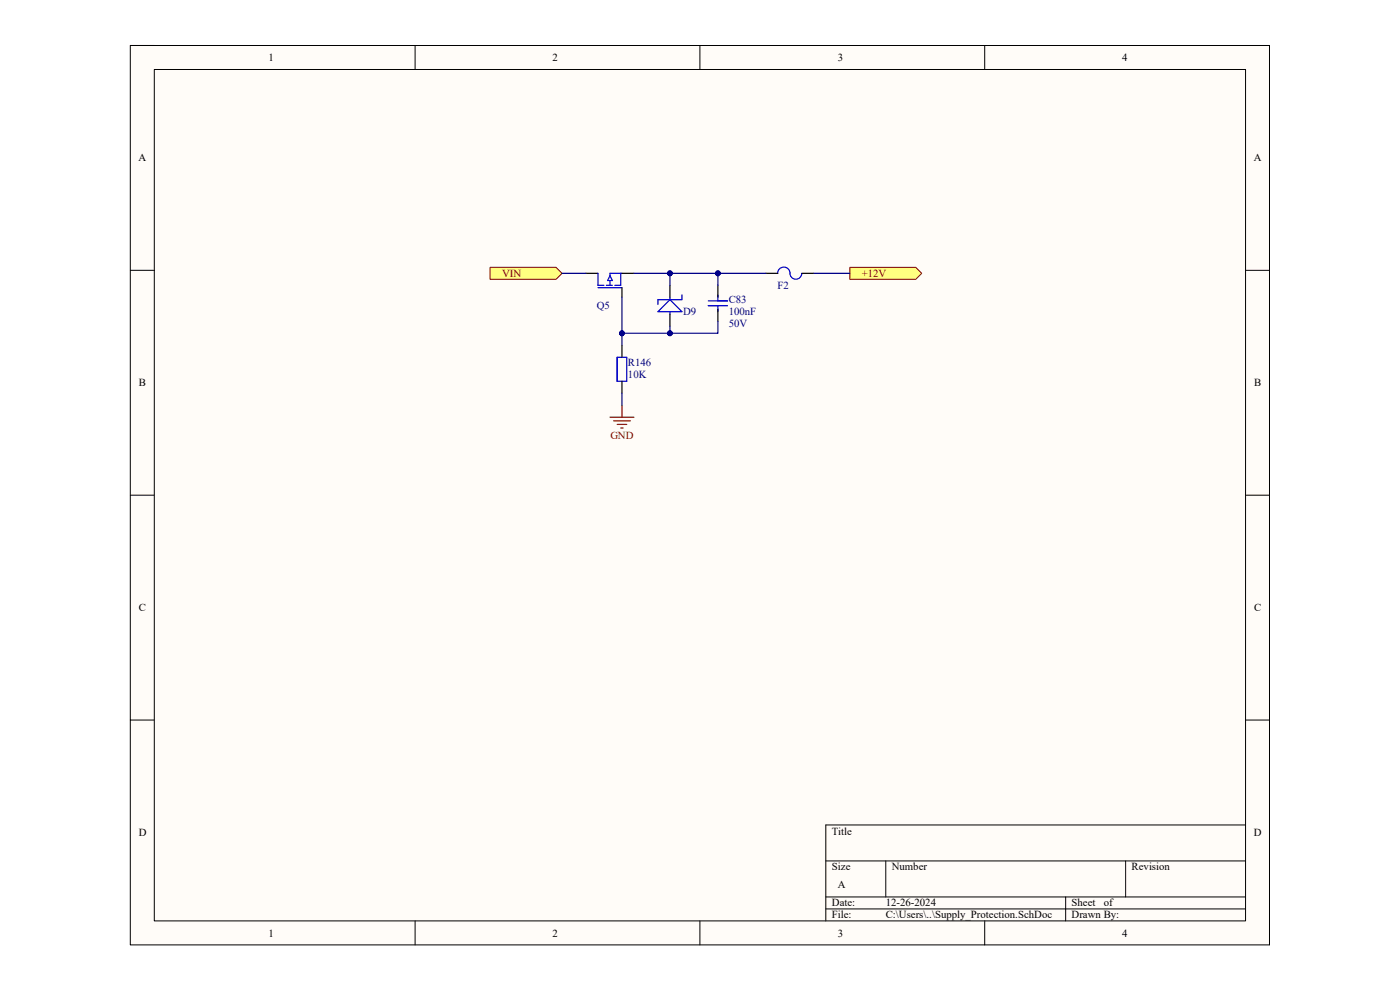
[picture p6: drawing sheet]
<svg xmlns="http://www.w3.org/2000/svg" width="297mm" height="210mm" viewBox="0 0 297 210" stroke-linecap="round" stroke-linejoin="round" font-family="sans-serif">
<path d="M27.6 9.7h241.7v190.7h-241.7z" fill-rule="evenodd" fill="#fffcf8"/>
<path d="M27.6 9.7h241.7v190.7h-241.7z" fill="none" stroke="#000" stroke-width=".21"/>
<path d="M32.7 14.7h231.5v180.7h-231.5z" fill-rule="evenodd" fill="#fffcf8"/>
<g fill="none" stroke="#000" stroke-width=".21">
<path d="M27.6 9.6h5.1M32.7 14.7h231.5v180.7h-231.5zM88.1 9.6v5.1M148.5 9.6v5.1M208.9 9.7v5M264.2 9.7h5.1v5M27.6 57.3h5.1M264.2 57.4h5.1M27.6 105h5.1M264.2 105.1h5.1M27.6 152.7h5.1M264.2 152.7h5.1"/>
<path d="M264.2 175h-89v20.4M88.1 195.4v5M148.5 195.4v5M175.2 182.6h89M175.2 190.3h89M175.2 192.8h89M187.9 182.6v7.7M208.9 195.4v5M226.1 190.3v5.1M238.8 182.6v7.7M269.3 195.4v5"/>
</g>
<path d="M104 56.7h14l1.2 1.3-1.2 1.3h-14z" fill-rule="evenodd" fill="#ffff80"/>
<path d="M104 56.7h14l1.2 1.3-1.2 1.3h-14z" fill="none" stroke="#800000" stroke-width=".21"/>
<path d="M180.3 56.7h14l1.2 1.3-1.2 1.3h-14z" fill-rule="evenodd" fill="#ffff80"/>
<path d="M180.3 56.7h14l1.2 1.3-1.2 1.3h-14z" fill="none" stroke="#800000" stroke-width=".21"/>
<path d="M129.4 88.5h5.1M130.2 89.3h3.5M130.9 90h2.1M131.7 90.8h.5M131.9 86v2.5" fill="none" stroke="#800000" stroke-width=".25"/>
<g fill="none" stroke="#00f" stroke-width=".25">
<path d="M126.9 58v2.5h1.2M129.4 58.5l.5 1h-1zM129.4 59.5v1M131.7 58v2.5h-1.3M131.9 58h-2.5v.5M165 58a1.32 1.32 0 0 1 1.3-1.3 1.32 1.32 0 0 1 1.3 1.3M167.6 57.9a1.25 1.25 0 0 0 1.2 1.3 1.25 1.25 0 0 0 1.3-1.2M126.9 61h5M128.6 60.5h1.3M130.9 75.8h2.1v5.1h-2.1zM142.1 63.1v.5M142.1 66.1v.5"/>
<path d="M142.1 63.6l2.6 2.5h-5.1zM144.7 62.6v1h-5.1v1M150.3 64.8h4M150.3 63.8h4M152.3 62.6v1.2M152.3 64.8v1.3"/>
</g>
<path d="M124.3 58h2.6M131.9 58h2.6M162.5 58h2.5M170.1 58h2.6M131.9 61v2.1M131.9 73.2v2.6M142.1 60.5v2.6M142.1 66.6v2.6M152.3 60.5v2.6M152.3 65.6v2.6M131.9 80.9v2.5" fill="none" stroke="#000" stroke-width=".25"/>
<path d="M119.2 58h5.1M131.9 63.1v10.1" fill="none" stroke="#000080" stroke-width=".25"/>
<circle cx="131.9" cy="70.7" r=".51" fill="#000080"/>
<circle cx="131.9" cy="70.7" r=".51" fill="none" stroke="#000080" stroke-width=".21"/>
<path d="M142.1 69.2v1.5h-10.2" fill="none" stroke="#000080" stroke-width=".25"/>
<circle cx="142.1" cy="70.7" r=".51" fill="#000080"/>
<circle cx="142.1" cy="70.7" r=".51" fill="none" stroke="#000080" stroke-width=".21"/>
<circle cx="131.9" cy="70.7" r=".51" fill="#000080"/>
<circle cx="131.9" cy="70.7" r=".51" fill="none" stroke="#000080" stroke-width=".21"/>
<path d="M142.1 58v2.5" fill="none" stroke="#000080" stroke-width=".25"/>
<circle cx="142.1" cy="58" r=".51" fill="#000080"/>
<circle cx="142.1" cy="58" r=".51" fill="none" stroke="#000080" stroke-width=".21"/>
<path d="M152.3 58v2.5M172.7 58h7.6M131.9 83.4v2.6" fill="none" stroke="#000080" stroke-width=".25"/>
<circle cx="152.3" cy="58" r=".51" fill="#000080"/>
<circle cx="152.3" cy="58" r=".51" fill="none" stroke="#000080" stroke-width=".21"/>
<path d="M152.3 68.2v2.5h-10.2" fill="none" stroke="#000080" stroke-width=".25"/>
<circle cx="142.1" cy="70.7" r=".51" fill="#000080"/>
<circle cx="142.1" cy="70.7" r=".51" fill="none" stroke="#000080" stroke-width=".21"/>
<path d="M134.5 58h28" fill="none" stroke="#000080" stroke-width=".25"/>
<circle cx="142.1" cy="58" r=".51" fill="#000080"/>
<circle cx="142.1" cy="58" r=".51" fill="none" stroke="#000080" stroke-width=".21"/>
<circle cx="152.3" cy="58" r=".51" fill="#000080"/>
<circle cx="152.3" cy="58" r=".51" fill="none" stroke="#000080" stroke-width=".21"/>
<g font-size="2.3">
<text x="57" y="13">1</text>
<text x="117.2" y="13">2</text>
<text x="177.7" y="13">3</text>
<text x="238" y="13">4</text>
<text x="29.4" y="34.2">A</text>
<text x="266" y="34.2">A</text>
<text x="29.5" y="82">B</text>
<text x="266.1" y="82">B</text>
<text x="29.5" y="129.7">C</text>
<text x="266.1" y="129.7">C</text>
<text x="29.4" y="177.3">D</text>
<text x="176.5" y="177">Title</text>
<text x="266" y="177.3">D</text>
<text x="176.5" y="184.7">Size</text>
<text x="189.2" y="184.7">Number</text>
<text x="240.1" y="184.7">Revision</text>
<text x="177.8" y="188.5">A</text>
<text x="176.5" y="192.3">Date:</text>
<text x="176.5" y="194.8">File:</text>
<text x="187.9" y="194.8">C:\Users\..\Supply_Protection.SchDoc</text>
<text x="187.9" y="192.3">12-26-2024</text>
<text x="227.3" y="192.3">Sheet</text>
<text x="227.3" y="194.8">Drawn By:</text>
<text x="234.2" y="192.3">of</text>
<text x="57" y="198.7">1</text>
<text x="117.2" y="198.7">2</text>
<text x="177.7" y="198.7">3</text>
<text x="238" y="198.7">4</text>
</g>
<g font-size="2.3" fill="#800000">
<text x="106.5" y="58.7">VIN</text>
<text x="182.8" y="58.7">+12V</text>
<text x="129.5" y="93.1">GND</text>
</g>
<g font-size="2.3" fill="#000080">
<text x="126.6" y="65.6">Q5</text>
<text x="154.6" y="64.3">C83</text>
<text x="165" y="61.3">F2</text>
<text x="144.9" y="66.9">D9</text>
<text x="154.6" y="69.4">50V</text>
<text x="154.6" y="66.9">100nF</text>
<text x="133.2" y="77.6">R146</text>
<text x="133.2" y="80.1">10K</text>
</g>
</svg>
